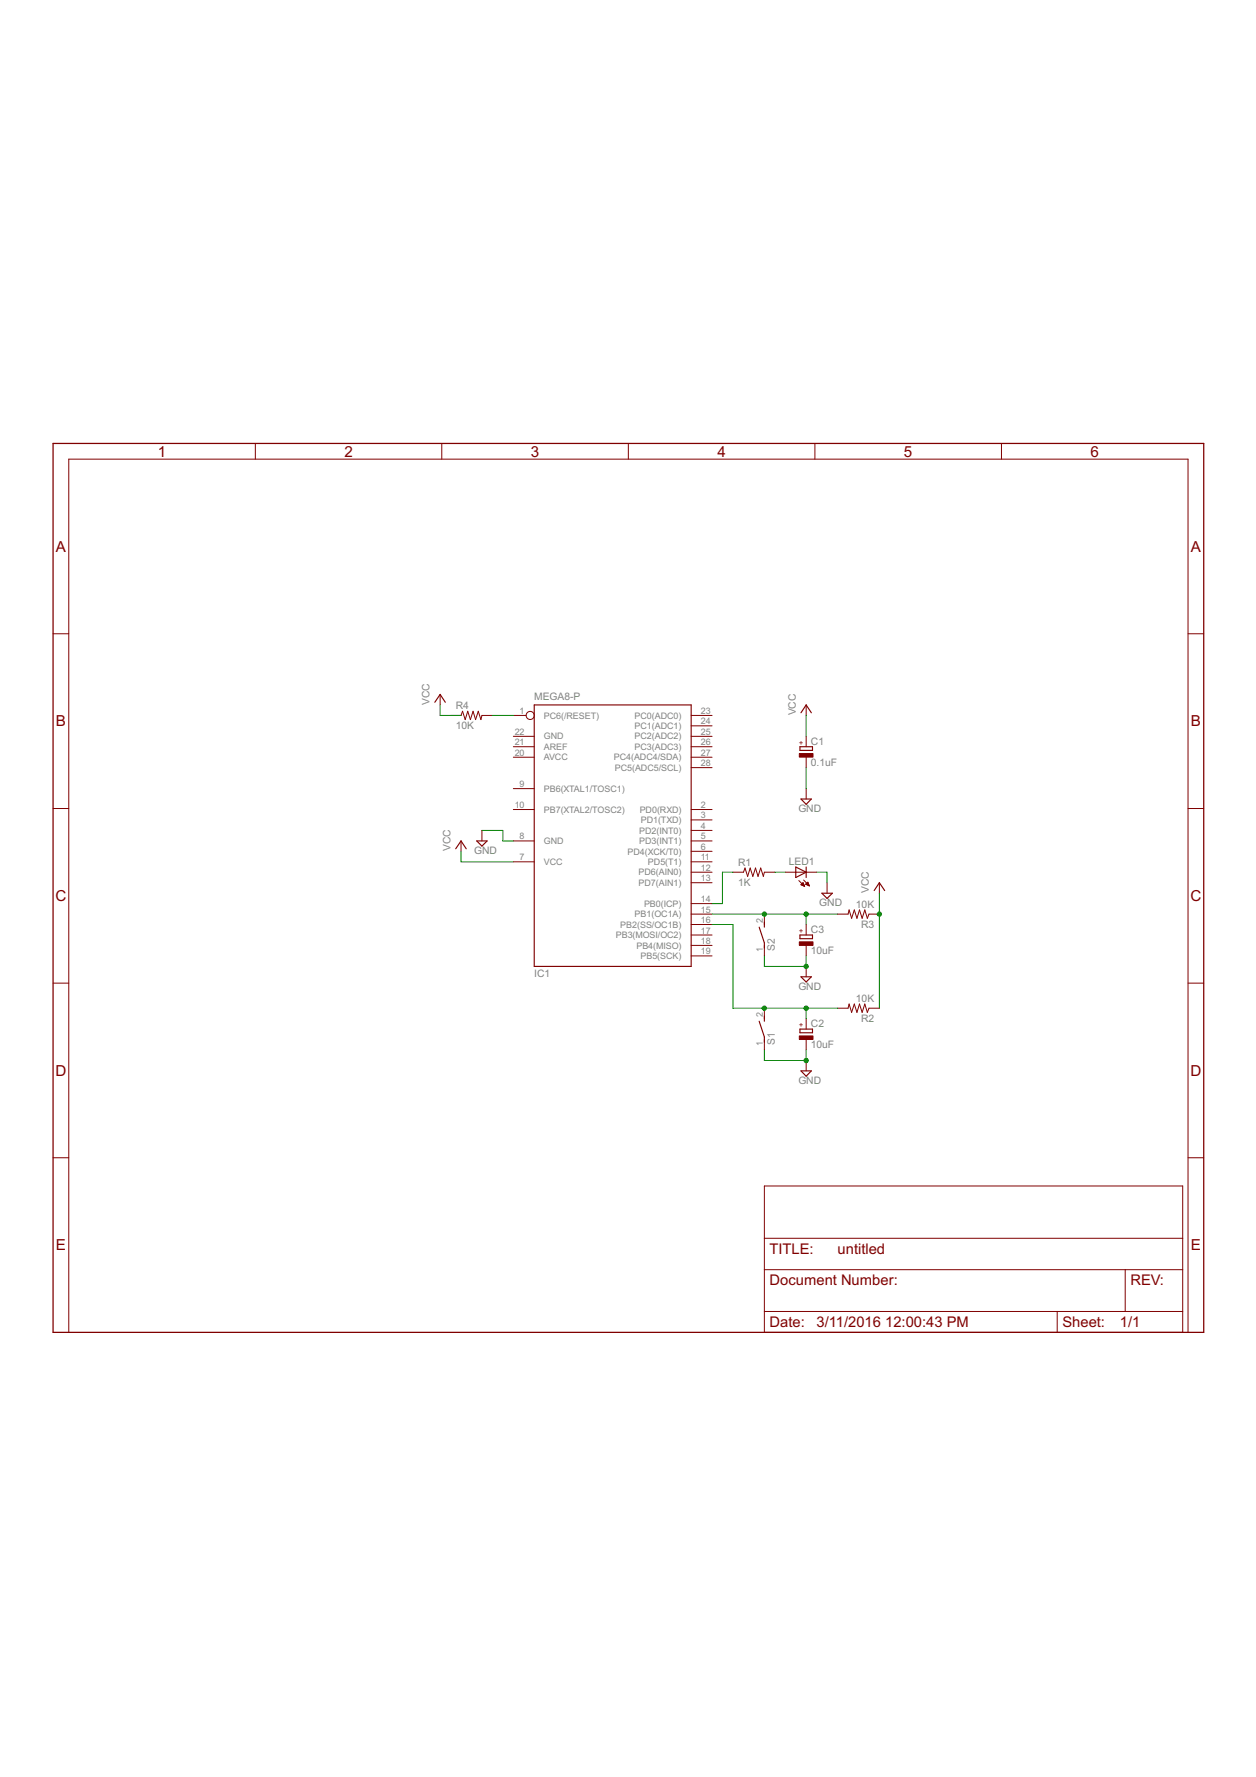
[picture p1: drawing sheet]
<svg xmlns="http://www.w3.org/2000/svg" width="210mm" height="297mm" viewBox="0 0 210 297" stroke-linecap="round" stroke-linejoin="round" font-family="sans-serif">
<path d="M8.9 74.1h192.3v148.6h-192.3z" fill="none" stroke="#800000" stroke-width=".21"/>
<g fill="none" stroke="#800000" stroke-width=".17">
<path d="M42.7 74.1v2.7M73.8 74.1v2.7M105 74.1v2.7M136.2 74.1v2.7M167.4 74.1v2.7M8.9 105.9h2.6M73.6 116.1v1.7M75.3 119.6h1.7l.3-.7 .4 1.4 .5-1.4 .4 1.4 .5-1.4 .4 1.4 .4-1.4 .5 1.4 .1-.7h1.8M85.8 119.6h2.1M115.5 119.6h3.5M134.7 117.8v1.8M198.5 105.9h2.7"/>
<path d="M8.9 135.1h2.6M80.5 138.8v1.8M85.8 135.3h3.5M85.8 131.8h3.5M85.8 123.1h3.5M85.8 124.8h3.5M85.8 126.6h3.5M115.5 135.3h3.5M115.5 123.1h3.5M115.5 124.8h3.5M115.5 126.6h3.5M115.5 138.8h3.5"/>
<path d="M115.5 137.1h3.5M115.5 128.3h3.5M115.5 121.3h3.5M134.7 123.1v1.7M134.7 126.6v1.7M134.7 131.8v1.8M198.5 135.1h2.7M77 140.6v1.7M85.8 140.6h3.5M85.8 144.1h3.5M115.5 159.8h3.5M115.5 140.6h3.5"/>
<path d="M115.5 144.1h3.5M115.5 158h3.5M115.5 156.3h3.5M115.5 154.5h3.5M115.5 152.8h3.5M115.5 151h3.5M115.5 147.6h3.5M115.5 145.8h3.5M115.5 142.3h3.5M122.5 145.8h1.7l.3-.7 .4 1.4 .5-1.4 .4 1.4 .5-1.4 .4 1.4 .4-1.4 .5 1.4 .1-.7h1.8M127.7 152.8v1.7M127.7 158v1.8"/>
<path d="M131.2 145.8h5.3M133.5 147.2l1 1M133.9 147.9l.3-.3 .3 .6zM133.9 147.9h.4M133.9 147.8h.4M134 148h.4M134 147.7h.3M134.1 147.7h.2M134.2 148h.2M134.2 147.6h.1M134.3 147.1l1 1M134.3 148.1h.1"/>
<path d="M134.6 147.8h.5M134.6 147.8l.7 .3M134.6 147.8l.4-.3 .3 .6M134.7 147.7h.4M134.7 154.5v1.8M134.7 158v1.8M134.8 147.9h.4M134.8 147.7h.3M134.9 147.6h.1M134.9 147.5h.1M135 148h.2M135.1 148h.1"/>
<path d="M138.2 147.6v1.7M140 152.8h1.7l.2-.7 .4 1.4 .5-1.4 .4 1.4 .4-1.4 .5 1.4 .4-1.4 .4 1.4 .3-.7h1.8M147 147.6v1.7M8.9 164.3h2.6M127.7 168.5v1.8M127.7 173.8v1.7M134.7 161.5v1.8M134.7 170.3v1.7M134.7 173.8v1.7M134.7 177.3v1.7M140 168.5h1.7l.2-.7 .4 1.4 .5-1.4 .4 1.4 .4-1.4 .5 1.4 .4-1.4 .4 1.4 .3-.7h1.8M198.5 164.3h2.7"/>
<path d="M8.9 193.5h2.6M127.7 198.2h70v24.5h-70zM198.5 193.5h2.7M127.7 212.2h70M127.7 219.2h70M127.7 207h70M176.7 219.2v3.5M188 212.2v7M11.5 222.7v-145.9h187v145.9"/>
<circle cx="88.6" cy="119.6" r=".68"/>
</g>
<g fill="none" stroke="#800000" stroke-width=".19">
<path d="M72.7 117.4l.9-1.3 .8 1.3M89.3 117.8h26.2v43.7h-26.2zM133.9 119.1l.8-1.3 .9 1.3M133.7 124.8h2.1v.6h-2.1zM133.9 133.6h1.7l-.9 .9zM76.2 141.9l.8-1.3 .9 1.3M79.7 140.6h1.7l-.9 .8zM126.9 155l.8 2.6v.9M127.7 154.1v.9M133 144.9l1.7 .9-1.7 .9zM133.7 156.3h2.1v.6h-2.1zM134.7 144.9v1.8"/>
<path d="M137.4 149.3h1.7l-.9 .9zM146.1 148.9l.9-1.3 .8 1.3M126.9 170.7l.8 2.6v.9M127.7 169.8v.9M133.7 172h2.1v.6h-2.1zM133.9 179h1.7l-.9 .9zM133.9 163.3h1.7l-.9 .8z"/>
</g>
<g fill="#800000" stroke="#800000" stroke-width=".17">
<path d="M133.6 126h2.3v.6h-2.3z"/>
<path d="M133.6 173.2h2.3v.6h-2.3z"/>
<path d="M133.6 157.4h2.3v.6h-2.3z"/>
</g>
<g fill="none" stroke="#008000" stroke-width=".17">
<path d="M73.6 117.8v1.8h3.4M82.3 119.6h3.5M134.7 119.6v3.5M80.5 138.8h3.5v1.8h1.8M134.7 128.3v3.5M77 142.3v1.8h8.8M119 152.8h21M119 154.5h3.5v14h17.5M122.5 145.8h-1.8v5.2h-1.7M127.7 159.8v1.7h7v-1.7M129.5 145.8h1.7M134.7 152.8v1.7"/>
<path d="M136.5 145.8h1.7v1.8M147 149.3v19.2M127.7 175.5v1.8h7v-1.8M134.7 168.5v1.8"/>
</g>
<g fill="#008000" stroke="#008000" stroke-width=".17">
<circle cx="134.7" cy="161.5" r=".36"/>
<circle cx="134.7" cy="177.3" r=".36"/>
<circle cx="147" cy="152.8" r=".36"/>
<circle cx="134.7" cy="152.8" r=".36"/>
<circle cx="127.7" cy="152.8" r=".36"/>
<circle cx="127.7" cy="168.5" r=".36"/>
<circle cx="134.7" cy="168.5" r=".36"/>
</g>
<g font-size="2.8" fill="#800000">
<text x="26.4" y="76.3">1</text>
<text x="57.6" y="76.3">2</text>
<text x="88.7" y="76.3">3</text>
<text x="119.9" y="76.3">4</text>
<text x="151.1" y="76.3">5</text>
<text x="182.3" y="76.3">6</text>
<text x="9.3" y="92.2">A</text>
<text x="199" y="92.2">A</text>
<text x="9.3" y="121.4">B</text>
<text x="199" y="121.4">B</text>
<text x="9.3" y="150.6">C</text>
<text x="198.9" y="150.6">C</text>
<text x="9.3" y="179.8">D</text>
<text x="198.9" y="179.8">D</text>
<text x="9.3" y="209">E</text>
<text x="128.6" y="209.6">TITLE:</text>
<text x="140" y="209.6">untitled</text>
<text x="199" y="209">E</text>
<text x="128.6" y="214.9">Document Number:</text>
<text x="188.9" y="214.9">REV:</text>
<text x="128.6" y="221.8">Date:</text>
<text x="136.5" y="221.8">3/11/2016</text>
<text x="147.9" y="221.8">12:00:43 PM</text>
<text x="177.6" y="221.8">Sheet:</text>
<text x="187.2" y="221.8">1/1</text>
</g>
<g font-size="1.9" fill="#808080">
<text x="71.8" y="117.8" transform="rotate(-90 71.8 117.8)">VCC</text>
<text x="76.2" y="118.6">R4</text>
<text x="89.3" y="117">MEGA8-P</text>
<text x="133" y="119.6" transform="rotate(-90 133 119.6)">VCC</text>
<text x="76.2" y="121.9">10K</text>
<text x="135.5" y="124.5">C1</text>
<text x="135.5" y="128">0.1uF</text>
<text x="133.4" y="135.8">GND</text>
<text x="75.3" y="142.3" transform="rotate(-90 75.3 142.3)">VCC</text>
<text x="79.2" y="142.7">GND</text>
<text x="123.4" y="148.1">1K</text>
<text x="123.4" y="144.8">R1</text>
<text x="131.8" y="144.6">LED1</text>
<text x="145.2" y="149.3" transform="rotate(-90 145.2 149.3)">VCC</text>
<text x="135.5" y="156">C3</text>
<text x="136.9" y="151.5">GND</text>
<text x="143" y="151.8">10K</text>
<text x="143.9" y="155.1">R3</text>
<text x="129.5" y="158.9" transform="rotate(-90 129.5 158.9)">S2</text>
<text x="135.5" y="159.5">10uF</text>
<text x="89.3" y="163.3">IC1</text>
<text x="133.4" y="165.5">GND</text>
<text x="143" y="167.5">10K</text>
<text x="135.5" y="171.7">C2</text>
<text x="143.9" y="170.8">R2</text>
<text x="129.5" y="174.6" transform="rotate(-90 129.5 174.6)">S1</text>
<text x="135.5" y="175.2">10uF</text>
<text x="133.4" y="181.2">GND</text>
</g>
<g font-size="1.7" fill="#808080">
<text x="86.8" y="119.3">1</text>
<text x="117.1" y="119.3">23</text>
<text x="86" y="122.8">22</text>
<text x="86" y="124.6">21</text>
<text x="90.9" y="123.6">GND</text>
<text x="90.9" y="125.4">AREF</text>
<text x="90.9" y="120.1">PC6(/RESET)</text>
<text x="106" y="125.4">PC3(ADC3)</text>
<text x="106" y="123.6">PC2(ADC2)</text>
<text x="106" y="121.9">PC1(ADC1)</text>
<text x="106" y="120.1">PC0(ADC0)</text>
<text x="117.1" y="124.6">26</text>
<text x="117.1" y="122.8">25</text>
<text x="117.1" y="121.1">24</text>
<text x="86" y="126.3">20</text>
<text x="86.8" y="131.6">9</text>
<text x="90.9" y="127.1">AVCC</text>
<text x="102.6" y="127.1">PC4(ADC4/SDA)</text>
<text x="102.7" y="128.9">PC5(ADC5/SCL)</text>
<text x="117.1" y="128.1">28</text>
<text x="117.1" y="126.3">27</text>
<text x="86" y="135.1">10</text>
<text x="90.9" y="135.8">PB7(XTAL2/TOSC2)</text>
<text x="90.9" y="132.3">PB6(XTAL1/TOSC1)</text>
<text x="106.9" y="135.8">PD0(RXD)</text>
<text x="107.1" y="137.6">PD1(TXD)</text>
<text x="117.1" y="136.8">3</text>
<text x="117.1" y="135.1">2</text>
<text x="86.8" y="140.3">8</text>
<text x="86.8" y="143.8">7</text>
<text x="90.9" y="141.1">GND</text>
<text x="104.9" y="142.8">PD4(XCK/T0)</text>
<text x="106.8" y="141.1">PD3(INT1)</text>
<text x="106.8" y="139.3">PD2(INT0)</text>
<text x="117.1" y="143.8">11</text>
<text x="117.1" y="142.1">6</text>
<text x="117.1" y="140.3">5</text>
<text x="117.1" y="138.6">4</text>
<text x="90.9" y="144.6">VCC</text>
<text x="106.7" y="148.1">PD7(AIN1)</text>
<text x="106.7" y="146.3">PD6(AIN0)</text>
<text x="108.3" y="144.6">PD5(T1)</text>
<text x="117.1" y="147.3">13</text>
<text x="117.1" y="145.6">12</text>
<text x="103.7" y="155.1">PB2(SS/OC1B)</text>
<text x="106.1" y="153.3">PB1(OC1A)</text>
<text x="107.6" y="151.6">PB0(ICP)</text>
<text x="117.1" y="154.3">16</text>
<text x="117.1" y="152.6">15</text>
<text x="117.1" y="150.8">14</text>
<text x="127.5" y="154.3" transform="rotate(-90 127.5 154.3)">2</text>
<text x="102.9" y="156.8">PB3(MOSI/OC2)</text>
<text x="106.4" y="158.6">PB4(MISO)</text>
<text x="107" y="160.3">PB5(SCK)</text>
<text x="117.1" y="159.5">19</text>
<text x="117.1" y="157.8">18</text>
<text x="117.1" y="156">17</text>
<text x="127.5" y="159.1" transform="rotate(-90 127.5 159.1)">1</text>
<text x="127.5" y="170" transform="rotate(-90 127.5 170)">2</text>
<text x="127.5" y="174.8" transform="rotate(-90 127.5 174.8)">1</text>
</g>
<g font-size="1.4" fill="#800000">
<text x="134.3" y="124.5" transform="rotate(-90 134.3 124.5)">+</text>
<text x="134.3" y="156" transform="rotate(-90 134.3 156)">+</text>
<text x="134.3" y="171.7" transform="rotate(-90 134.3 171.7)">+</text>
</g>
</svg>
